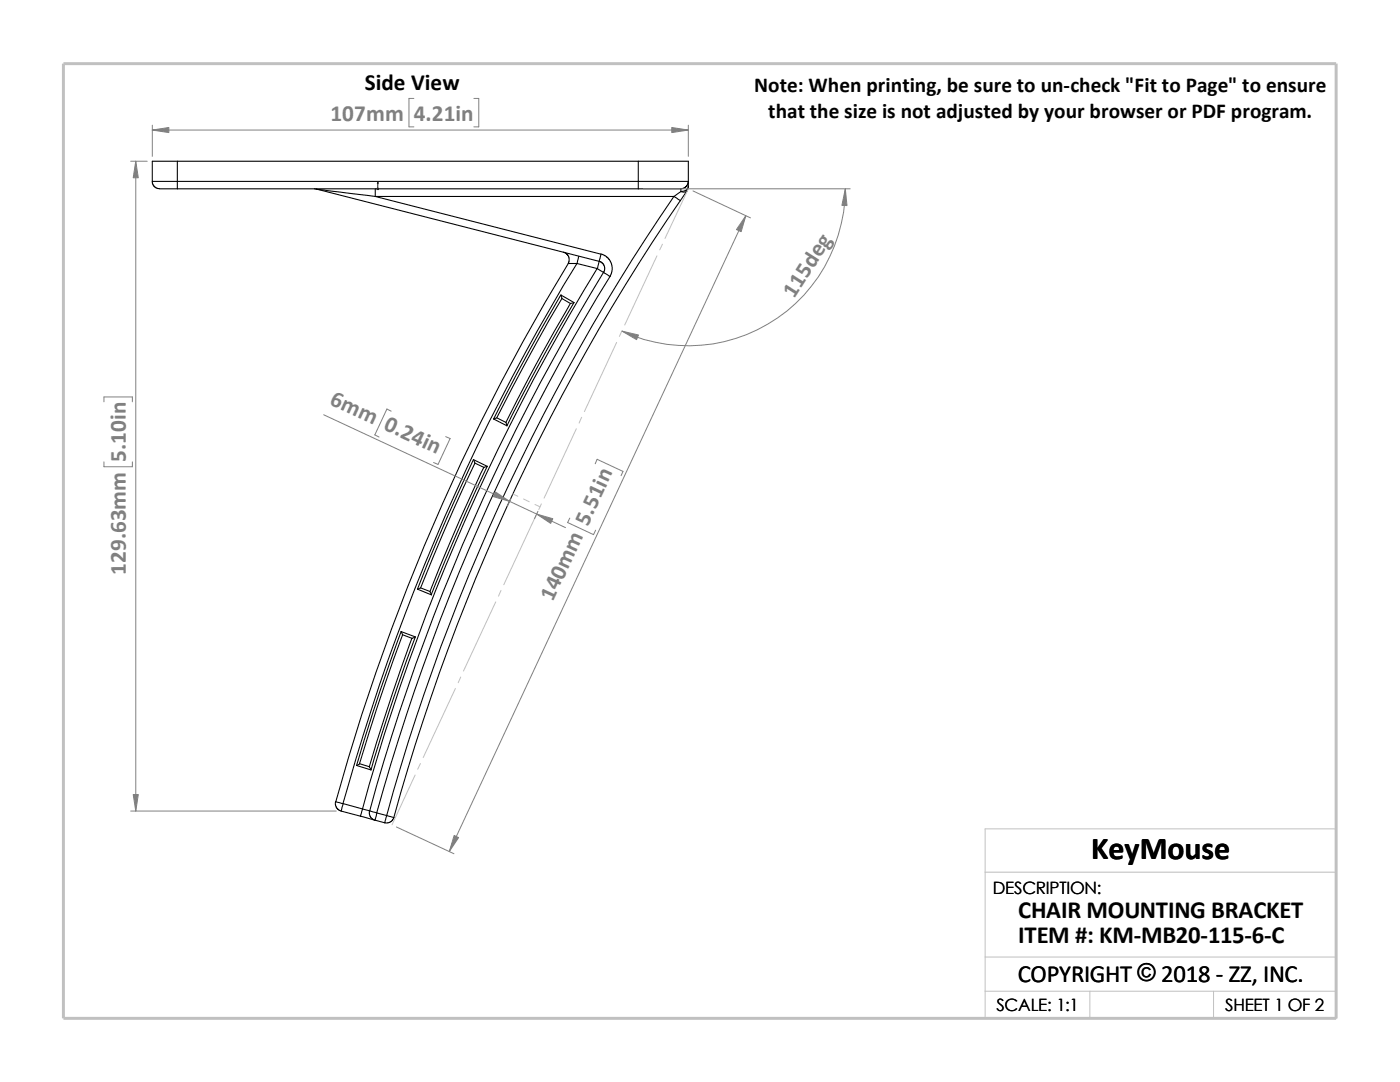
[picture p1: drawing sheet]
<svg xmlns="http://www.w3.org/2000/svg" width="279mm" height="216mm" viewBox="0 0 279 216" stroke-linecap="round" stroke-linejoin="round" font-family="sans-serif">
<g fill="none" stroke="#c0c0c0" stroke-width=".2">
<path d="M137.4 37.7l-4.7 9.9M131.1 51.1l-6.4 13.8M132.2 48.7l-.5 1.2M123.1 68.3l-6.5 13.8M124.1 66l-.5 1.1M102.3 98.6l1 .4M104.5 99.6l1.1 .5M115 85.6l-6.4 13.8M116.1 83.3l-.5 1.1M100 117.8l-.5 1.2M106.8 100.7l1 .4M107 102.8l-6.5 13.9"/>
<path d="M108 100.5l-.5 1.2M90.9 137.4l-6.4 13.8M91.9 135.1l-.5 1.1M98.9 120.1l-6.4 13.8M82.8 154.6l-4.6 10M83.9 152.4l-.5 1.1M196.6 174h70.1M196.6 197.8h70.1M196.6 191h70.1M217.5 197.8v5.4M242.2 197.8v5.4M26.8 203.2h239.9v-37.8h-70.1v37.8"/>
</g>
<path d="M12.7 12.7h254v190.5h-254z" fill="none" stroke="#c0c0c0" stroke-width=".59"/>
<g fill="none" stroke="#000" stroke-width=".21">
<path d="M30.4 36.2h5M30.4 36.2v.3l.3 .6 .8 .5 3.9 .1M35.4 36.2v1.5M35.4 32.2h-5v4M35.4 36.2h92M35.4 32.2v4M35.4 32.2h92M35.4 37.7h92M62.7 37.7h.4M63.1 37.7l56.5 14.5M63.1 37.7l11.8 1.5M74.9 37.7v1.5"/>
<path d="M74.9 39.2h59.6M74.9 39.2l45 11.5M127.4 37.7h8.5M127.4 32.2v4M127.4 36.2v1.5M127.4 36.2h10M127.4 32.2h10v4M134.5 39.2a412.4 412.4 0 0 0-57.3 123.5M134.5 39.2l1.3 .8M135.9 37.7v.5M135.9 38.2l-1.4 1M135.9 38.2a1.13 1.13 0 0 0 1.2-.1l-1.3 1.9"/>
<path d="M137.4 36.2l-.4 .9-.4 .4-.7 .2M137.4 37.2a1.3 1.3 0 0 1-1.5 1M137.4 36.2v1M137.4 37.2l-.3 .8M111.9 58.8l-8.6 15.6-4.8 9.2M112.1 59.6l1.8 1 .7-.2M112.1 59.6l-.1-.7 2.6 1.5M112.1 59.6l-2.6 4.4-5 9.1-5.4 10.3M112.4 50.3l.6 .3 .5 .7 .1 .8-.2 .5M113.4 52.6a424.7 424.7 0 0 0-46.4 107.4l1.5 .4M113.4 52.6h1.7M115.1 52.6l4.1 1"/>
<path d="M115.1 52.6a420.9 420.9 0 0 0-46.6 107.7M115.5 51.1l-.4 1.5M119.2 53.6l2.6 1.6M119.2 53.6a415 415 0 0 0-46.9 107.8M119.6 52.2l.5 .2 .5 .6 .1 .4-.1 .7a415.2 415.2 0 0 0-46.8 107.7M119.6 52.2l-.4 1.4M119.9 50.7l1.2 .5 .8 1.1 .3 1v.6l-.4 1.3M119.9 50.7l-.3 1.5M121.8 55.2a415.5 415.5 0 0 0-46.6 107M135.8 40a409.2 409.2 0 0 0-57.2 123.2M113.8 60.5l-8.1 14.6-4.7 9.2M114.6 60.4l-7.6 13.3-5.8 11.3"/>
<path d="M94.5 91.7l-3.1 6.8a356.6 356.6 0 0 0-8.1 19.1M94.8 92.4l-.3-.7 2.7 1.3M94.8 92.4l-6.4 14.1-4.5 10.8M94.8 92.4l1.8 .9M96.6 93.3l-4.9 10.5-5.9 14.2M97.2 93l-.6 .3M97.2 93l-4.3 9.4-6.8 16.3M98.5 83.6l.7-.2 1.8 .9M98.5 83.6l2.7 1.4M101 84.3l.2 .7M83.3 117.6l2.8 1.1-.3-.7M83.9 117.3l-.6 .3"/>
<path d="M83.9 117.3l1.9 .7M80.1 126l.2 .7M80.1 126l-4.3 11.9-4.6 14.8M80.1 126l2.8 1.1M80.3 126.7l2 .7 .6-.3M80.3 126.7l-5.1 14.6-3.4 11.1M82.2 127.3l-3.8 11-4.7 14.7M82.9 127.1l-5.1 14.5-3.8 12M67 159.9l-.1 .7 .2 .5 .3 .4 .7 .3M71.2 152.7l.6-.3 1.9 .6M71.2 152.7l2.8 .9M73.7 153l.3 .6"/>
<path d="M68.1 161.8l3.8 1.1M68.5 160.4l3.8 1M68.5 160.4l-.4 1.4M71.9 162.9l2.9 .8M72.3 161.4l1.5 .4M72.3 161.4l-.4 1.5M73.8 161.8l1.4 .4M73.8 161.8l-.1 .6 .1 .5 .5 .5 .5 .3M74.8 163.7l2 .5M75.2 162.2l-.4 1.5M75.2 162.2l2 .5M77.2 162.7l-.4 1.5"/>
<path d="M77.2 162.7l1.4 .5M78.6 163.2l-.4 .6-.4 .3-1 .1"/>
</g>
<path d="M75.4 36.3l.1 .4h-.2z" fill="#00f" stroke="#00f" stroke-width=".2"/>
<path d="M75.3 37.7h.3M75.3 37.5l.3 .3M75.4 37.7h.1M75.4 36.3v1.5M75.5 37.5l-.3 .3" fill="none" stroke="#00f" stroke-width=".2"/>
<g fill="none" stroke="#808080" stroke-width=".2">
<path d="M82.6 19.6h-1v5.7h1M94.6 19.6h.9v5.7h-.9M26.1 32.2h3.3M27.1 32.2v129.6M30.4 26h107M30.4 25v6.2M128.4 37.7h41.3M137.4 25v6.2M138.3 38.1l11.5 5.4M168.7 37.7a31.3 31.3 0 0 1-44.5 28.4M148.8 43.1l-59.1 126.8M20.7 80.2v-1h5.7v1"/>
<path d="M20.7 92.2v.9h5.7v-.9M64.6 82.8l48.3 22.5M78.1 82l-.9-.4-2.4 5.2 .8 .4M88.9 87.1l.9 .4-2.4 5.2-.9-.4M101.9 99.5l-.6 1.5M118.8 92.5l.4-.8 5.1 2.4-.3 .8M107.4 102l-.7 1.5M113.7 103.4l-.4 .9 5.1 2.4 .5-.9M26.1 161.8h41M79.1 165l11.5 5.3"/>
</g>
<g fill="#808080" stroke="#808080" stroke-width=".2">
<path d="M168.7 37.7l.3 3.3h-1z"/>
<path d="M124.2 66.1l3.2 .7-.4 1z"/>
<path d="M107.1 102.6l3.2 .9-.4 .9z"/>
<path d="M98.9 98.2l2.8 1.8-3.2-.9z"/>
<path d="M148.8 43.1l-.9 3.1-.9-.4z"/>
<path d="M90.6 166.7l.9 .4-1.8 2.8z"/>
<path d="M30.4 26l3.3-.6v1.1z"/>
<path d="M134.1 25.4l3.3 .6-3.3 .5z"/>
<path d="M27.1 32.2l.5 3.3h-1z"/>
<path d="M26.6 158.5h1l-.5 3.3z"/>
</g>
<text font-size="6.4" x="217.8" y="171.4">KeyMouse</text>
<g font-size="4.9">
<text x="203.2" y="183.2">CHAIR MOUNTING BRACKET</text>
<text x="203.2" y="188.1">ITEM #: KM-MB20-115-6-C</text>
<text x="203.1" y="195.9">COPYRIGHT © 2018 - ZZ, INC.</text>
<text x="227" y="195.8">©</text>
</g>
<text font-size="4.6" x="72.8" y="18">Side View</text>
<g font-size="4.6" fill="#808080">
<text x="66" y="24.1">107mm</text>
<text x="82.6" y="24.1">4.21in</text>
<text x="158.5" y="59.6" transform="rotate(-57 158.5 59.6)">1</text>
<text x="161" y="55.7" transform="rotate(-57 161 55.7)">5deg</text>
<text x="65.6" y="80.6" transform="rotate(25 65.6 80.6)">6mm 0.24in</text>
<text x="25.1" y="92.2" transform="rotate(-90 25.1 92.2)">5.10in</text>
<text x="117.3" y="105.1" transform="rotate(-65 117.3 105.1)">5.51in</text>
<text x="25.1" y="114.8" transform="rotate(-90 25.1 114.8)">129.63mm</text>
<text x="110.3" y="120.1" transform="rotate(-65 110.3 120.1)">140m</text>
</g>
<g font-size="4.2">
<text x="150.5" y="18.4">Note: When printing, be sure to un-check &quot;Fit to Page&quot; to ensure</text>
<text x="153.3" y="23.6">that the size is not adjusted by your browser or PDF program.</text>
</g>
<g font-size="3.4">
<text x="198.2" y="178.5">DESCRIPTION:</text>
<text x="198.8" y="201.7">SCALE: 1:1</text>
<text x="244.5" y="201.7">SHEET 1 OF 2</text>
</g>
</svg>
